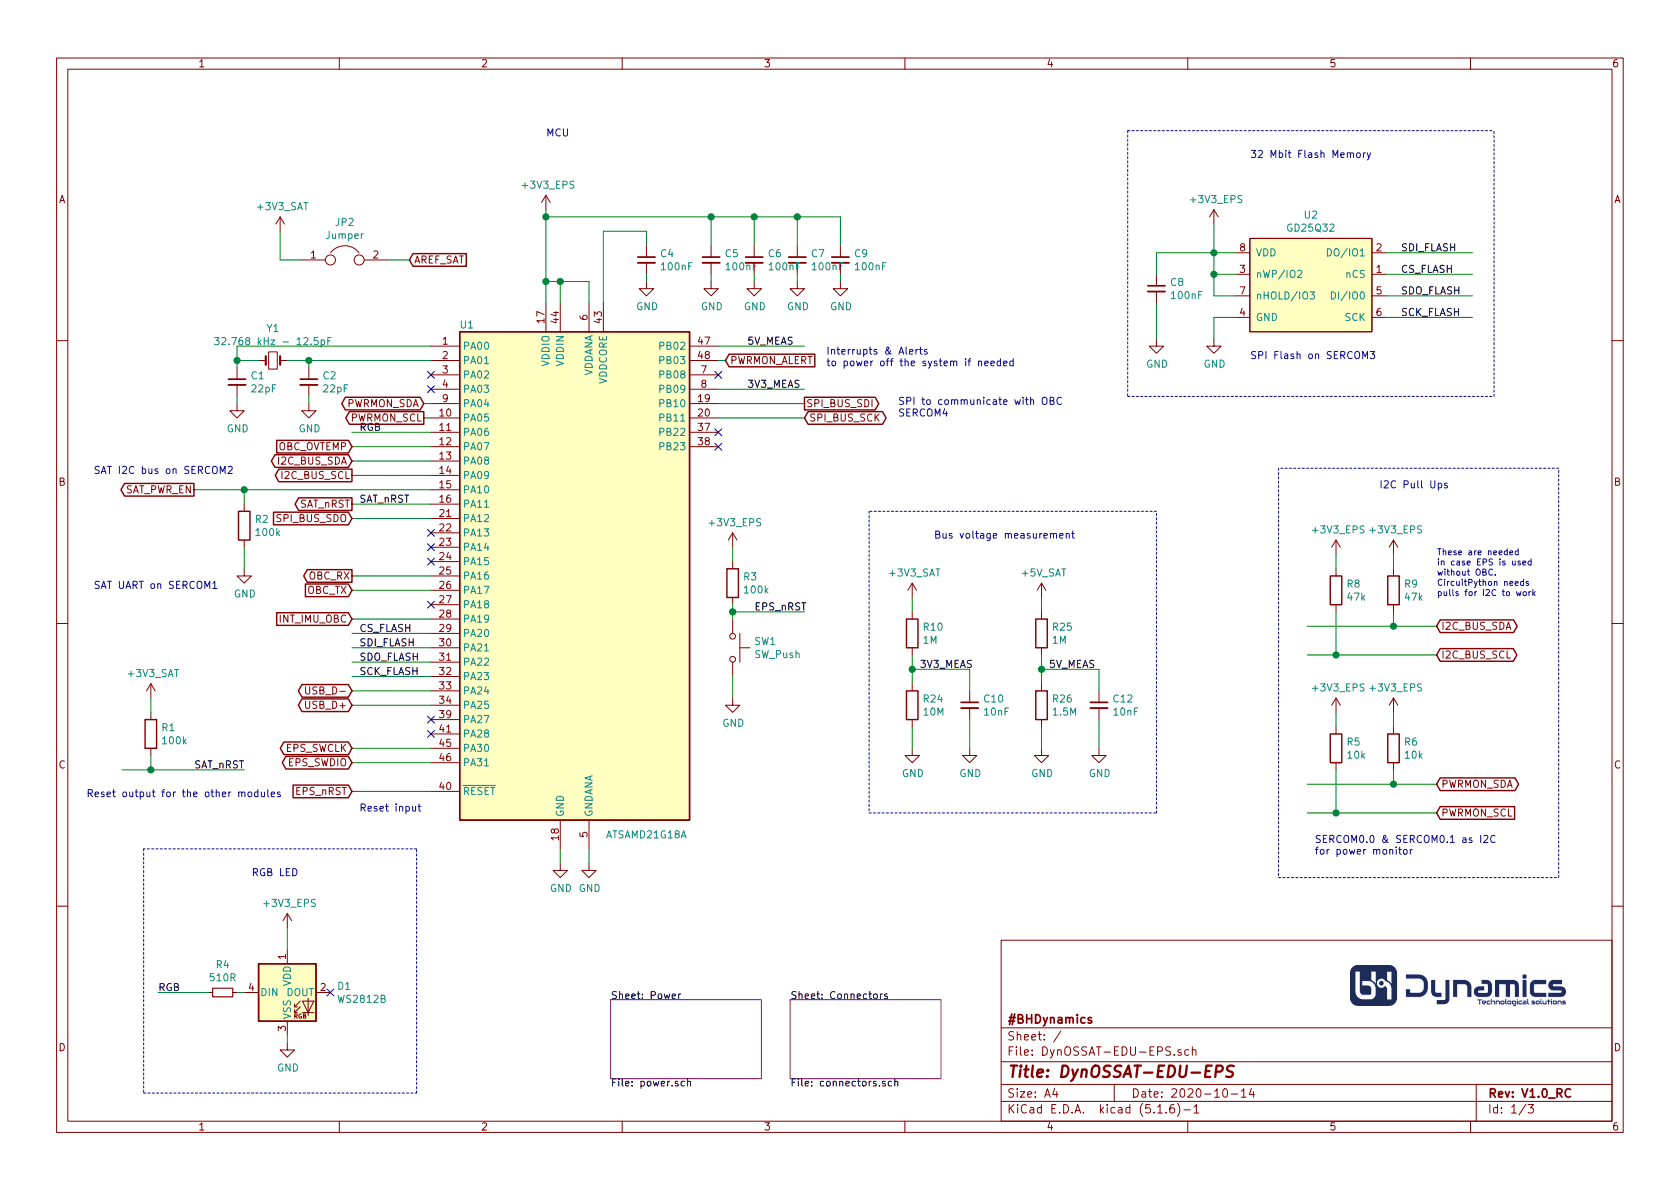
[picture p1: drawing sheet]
EESchema Schematic File Version 4
EELAYER 30 0
EELAYER END
$Descr A4 11693 8268
encoding utf-8
Sheet 1 3
Title "DynOSSAT-EDU-EPS"
Date "2020-10-14"
Rev "V1.0_RC"
Comp "#BHDynamics"
Comment1 ""
Comment2 ""
Comment3 ""
Comment4 ""
$EndDescr
$Sheet
S 4250 6950 1050 550 
U 5DB0D1BA
F0 "Power" 50
F1 "power.sch" 50
$EndSheet
$Comp
L Switch:SW_Push SW1
U 1 1
P 5100 4500
F 0 "SW1" V 5054 4648 50  0000 L CNN
F 1 "SW_Push" V 5145 4648 50  0000 L CNN
F 2 "DynOSSAT:1TS002G-1800-3500-CT" H 5100 4700 50  0001 C CNN
F 3 "" H 5100 4700 50  0001 C CNN
	1    5100 4500
	0    1    1    0   
$EndComp
$Comp
L Device:R R3
U 1 1
P 5100 4050
F 0 "R3" H 5170 4096 50  0000 L CNN
F 1 "100k" H 5170 4005 50  0000 L CNN
F 2 "Resistor_SMD:R_0402_1005Metric" V 5030 4050 50  0001 C CNN
F 3 "~" H 5100 4050 50  0001 C CNN
	1    5100 4050
	1    0    0    -1  
$EndComp
$Comp
L power:GND #PWR013
U 1 1
P 5100 4850
F 0 "#PWR013" H 5100 4600 50  0001 C CNN
F 1 "GND" H 5105 4677 50  0000 C CNN
F 2 "" H 5100 4850 50  0001 C CNN
F 3 "" H 5100 4850 50  0001 C CNN
	1    5100 4850
	1    0    0    -1  
$EndComp
Wire Wire Line
	5100 4700 5100 4850
Wire Wire Line
	5100 4300 5100 4250
Wire Wire Line
	5100 3800 5100 3900
Wire Wire Line
	5100 4250 5600 4250
Connection ~ 5100 4250
Wire Wire Line
	5100 4250 5100 4200
$Comp
L Device:C_Small C1
U 1 1
P 1650 2650
F 0 "C1" H 1742 2696 50  0000 L CNN
F 1 "22pF" H 1742 2605 50  0000 L CNN
F 2 "Capacitor_SMD:C_0402_1005Metric" H 1650 2650 50  0001 C CNN
F 3 "~" H 1650 2650 50  0001 C CNN
	1    1650 2650
	1    0    0    -1  
$EndComp
$Comp
L Device:Crystal_Small Y1
U 1 1
P 1900 2500
F 0 "Y1" H 1900 2725 50  0000 C CNN
F 1 "32.768 kHz - 12.5pF" H 1900 2634 50  0000 C CNN
F 2 "DynOSSAT:Crystal_SMD_2012-2Pin_2.0x1.2mm" H 1900 2500 50  0001 C CNN
F 3 "~" H 1900 2500 50  0001 C CNN
	1    1900 2500
	1    0    0    -1  
$EndComp
Wire Wire Line
	3000 4900 2450 4900
Wire Wire Line
	2450 4800 3000 4800
NoConn ~ 3000 5100
Wire Wire Line
	3000 5500 2450 5500
Wire Wire Line
	3000 4700 2450 4700
Wire Wire Line
	3000 4600 2450 4600
Wire Wire Line
	3000 3600 2450 3600
Wire Wire Line
	5000 2800 5600 2800
Wire Wire Line
	5000 2900 5600 2900
Wire Wire Line
	3800 2100 3800 1950
Wire Wire Line
	3800 1500 4950 1500
Wire Wire Line
	3900 2100 3900 1950
Wire Wire Line
	3900 1950 3800 1950
Connection ~ 3800 1950
Wire Wire Line
	3800 1950 3800 1500
Wire Wire Line
	4100 2100 4100 1950
Wire Wire Line
	4100 1950 3900 1950
Connection ~ 3900 1950
Wire Wire Line
	4200 1600 4500 1600
Wire Wire Line
	4200 1600 4200 2100
$Comp
L Device:C_Small C4
U 1 1
P 4500 1800
F 0 "C4" H 4592 1846 50  0000 L CNN
F 1 "100nF" H 4592 1755 50  0000 L CNN
F 2 "Capacitor_SMD:C_0402_1005Metric" H 4500 1800 50  0001 C CNN
F 3 "~" H 4500 1800 50  0001 C CNN
	1    4500 1800
	1    0    0    -1  
$EndComp
Wire Wire Line
	4500 1700 4500 1600
$Comp
L Device:C_Small C5
U 1 1
P 4950 1800
F 0 "C5" H 5042 1846 50  0000 L CNN
F 1 "100nF" H 5042 1755 50  0000 L CNN
F 2 "Capacitor_SMD:C_0402_1005Metric" H 4950 1800 50  0001 C CNN
F 3 "~" H 4950 1800 50  0001 C CNN
	1    4950 1800
	1    0    0    -1  
$EndComp
$Comp
L Device:C_Small C6
U 1 1
P 5250 1800
F 0 "C6" H 5342 1846 50  0000 L CNN
F 1 "100nF" H 5342 1755 50  0000 L CNN
F 2 "Capacitor_SMD:C_0402_1005Metric" H 5250 1800 50  0001 C CNN
F 3 "~" H 5250 1800 50  0001 C CNN
	1    5250 1800
	1    0    0    -1  
$EndComp
$Comp
L Device:C_Small C7
U 1 1
P 5550 1800
F 0 "C7" H 5642 1846 50  0000 L CNN
F 1 "100nF" H 5642 1755 50  0000 L CNN
F 2 "Capacitor_SMD:C_0402_1005Metric" H 5550 1800 50  0001 C CNN
F 3 "~" H 5550 1800 50  0001 C CNN
	1    5550 1800
	1    0    0    -1  
$EndComp
Wire Wire Line
	4950 1700 4950 1500
Connection ~ 4950 1500
Wire Wire Line
	4950 1500 5250 1500
Wire Wire Line
	5250 1700 5250 1500
Connection ~ 5250 1500
Wire Wire Line
	5550 1700 5550 1500
Wire Wire Line
	5250 1500 5550 1500
$Comp
L power:GND #PWR010
U 1 1
P 4500 1950
F 0 "#PWR010" H 4500 1700 50  0001 C CNN
F 1 "GND" H 4505 1777 50  0000 C CNN
F 2 "" H 4500 1950 50  0001 C CNN
F 3 "" H 4500 1950 50  0001 C CNN
	1    4500 1950
	1    0    0    -1  
$EndComp
$Comp
L power:GND #PWR011
U 1 1
P 4950 1950
F 0 "#PWR011" H 4950 1700 50  0001 C CNN
F 1 "GND" H 4955 1777 50  0000 C CNN
F 2 "" H 4950 1950 50  0001 C CNN
F 3 "" H 4950 1950 50  0001 C CNN
	1    4950 1950
	1    0    0    -1  
$EndComp
$Comp
L power:GND #PWR014
U 1 1
P 5250 1950
F 0 "#PWR014" H 5250 1700 50  0001 C CNN
F 1 "GND" H 5255 1777 50  0000 C CNN
F 2 "" H 5250 1950 50  0001 C CNN
F 3 "" H 5250 1950 50  0001 C CNN
	1    5250 1950
	1    0    0    -1  
$EndComp
$Comp
L power:GND #PWR015
U 1 1
P 5550 1950
F 0 "#PWR015" H 5550 1700 50  0001 C CNN
F 1 "GND" H 5555 1777 50  0000 C CNN
F 2 "" H 5550 1950 50  0001 C CNN
F 3 "" H 5550 1950 50  0001 C CNN
	1    5550 1950
	1    0    0    -1  
$EndComp
Wire Wire Line
	5550 1950 5550 1900
Wire Wire Line
	5250 1900 5250 1950
Wire Wire Line
	4950 1900 4950 1950
Wire Wire Line
	4500 1900 4500 1950
Wire Wire Line
	3800 1450 3800 1500
Connection ~ 3800 1500
Wire Wire Line
	3000 5200 2450 5200
Wire Wire Line
	3000 5300 2450 5300
$Comp
L power:GND #PWR08
U 1 1
P 3900 6000
F 0 "#PWR08" H 3900 5750 50  0001 C CNN
F 1 "GND" H 3905 5827 50  0000 C CNN
F 2 "" H 3900 6000 50  0001 C CNN
F 3 "" H 3900 6000 50  0001 C CNN
	1    3900 6000
	1    0    0    -1  
$EndComp
$Comp
L power:GND #PWR09
U 1 1
P 4100 6000
F 0 "#PWR09" H 4100 5750 50  0001 C CNN
F 1 "GND" H 4105 5827 50  0000 C CNN
F 2 "" H 4100 6000 50  0001 C CNN
F 3 "" H 4100 6000 50  0001 C CNN
	1    4100 6000
	1    0    0    -1  
$EndComp
Wire Wire Line
	3900 5900 3900 6000
Wire Wire Line
	4100 5900 4100 6000
$Comp
L Device:C_Small C2
U 1 1
P 2150 2650
F 0 "C2" H 2242 2696 50  0000 L CNN
F 1 "22pF" H 2242 2605 50  0000 L CNN
F 2 "Capacitor_SMD:C_0402_1005Metric" H 2150 2650 50  0001 C CNN
F 3 "~" H 2150 2650 50  0001 C CNN
	1    2150 2650
	1    0    0    -1  
$EndComp
Wire Wire Line
	1650 2550 1650 2500
Wire Wire Line
	1650 2500 1800 2500
Wire Wire Line
	2000 2500 2150 2500
Wire Wire Line
	2150 2500 2150 2550
Wire Wire Line
	3000 2500 2150 2500
Connection ~ 2150 2500
Wire Wire Line
	3000 2400 1650 2400
Wire Wire Line
	1650 2400 1650 2500
Connection ~ 1650 2500
$Comp
L power:GND #PWR02
U 1 1
P 1650 2800
F 0 "#PWR02" H 1650 2550 50  0001 C CNN
F 1 "GND" H 1655 2627 50  0000 C CNN
F 2 "" H 1650 2800 50  0001 C CNN
F 3 "" H 1650 2800 50  0001 C CNN
	1    1650 2800
	1    0    0    -1  
$EndComp
$Comp
L power:GND #PWR04
U 1 1
P 2150 2800
F 0 "#PWR04" H 2150 2550 50  0001 C CNN
F 1 "GND" H 2155 2627 50  0000 C CNN
F 2 "" H 2150 2800 50  0001 C CNN
F 3 "" H 2150 2800 50  0001 C CNN
	1    2150 2800
	1    0    0    -1  
$EndComp
Wire Wire Line
	2150 2800 2150 2750
Wire Wire Line
	1650 2750 1650 2800
NoConn ~ 3000 3700
NoConn ~ 3000 4200
Wire Wire Line
	9100 5450 9700 5450
Wire Wire Line
	9100 5650 9300 5650
$Comp
L Device:R R5
U 1 1
P 9300 5200
F 0 "R5" H 9370 5246 50  0000 L CNN
F 1 "10k" H 9370 5155 50  0000 L CNN
F 2 "Resistor_SMD:R_0402_1005Metric" V 9230 5200 50  0001 C CNN
F 3 "~" H 9300 5200 50  0001 C CNN
	1    9300 5200
	1    0    0    -1  
$EndComp
$Comp
L Device:R R6
U 1 1
P 9700 5200
F 0 "R6" H 9770 5246 50  0000 L CNN
F 1 "10k" H 9770 5155 50  0000 L CNN
F 2 "Resistor_SMD:R_0402_1005Metric" V 9630 5200 50  0001 C CNN
F 3 "~" H 9700 5200 50  0001 C CNN
	1    9700 5200
	1    0    0    -1  
$EndComp
Wire Wire Line
	9300 5350 9300 5650
Connection ~ 9300 5650
Wire Wire Line
	9700 5350 9700 5450
Connection ~ 9700 5450
Wire Wire Line
	9700 5450 10000 5450
Wire Wire Line
	9300 5650 10000 5650
Text GLabel 10000 5450 2    50   BiDi ~ 0
PWRMON_SDA
Text GLabel 10000 5650 2    50   Input ~ 0
PWRMON_SCL
Wire Wire Line
	9700 4950 9700 5050
Wire Wire Line
	9300 4950 9300 5050
Text GLabel 2950 2900 0    50   Output ~ 0
PWRMON_SCL
Text GLabel 5050 2500 2    50   Input ~ 0
PWRMON_ALERT
Text Notes 9150 5950 0    50   ~ 0
SERCOM0.0 & SERCOM0.1 as I2C\nfor power monitor
Text Notes 6250 2900 0    50   ~ 0
SPI to communicate with OBC\nSERCOM4
Text GLabel 1350 3400 0    50   Output ~ 0
SAT_PWR_EN
Text Label 5250 4250 0    50   ~ 0
EPS_nRST
Text Notes 2500 5650 0    50   ~ 0
Reset input
Text Notes 600  5550 0    50   ~ 0
Reset output for the other modules
Wire Wire Line
	850  5350 1050 5350
Text Label 1350 5350 0    50   ~ 0
SAT_nRST
$Comp
L Device:R R1
U 1 1
P 1050 5100
F 0 "R1" H 1120 5146 50  0000 L CNN
F 1 "100k" H 1120 5055 50  0000 L CNN
F 2 "Resistor_SMD:R_0402_1005Metric" V 980 5100 50  0001 C CNN
F 3 "~" H 1050 5100 50  0001 C CNN
	1    1050 5100
	1    0    0    -1  
$EndComp
Wire Wire Line
	1050 5250 1050 5350
Connection ~ 1050 5350
Wire Wire Line
	1050 5350 1700 5350
Wire Wire Line
	1050 4950 1050 4850
Text Notes 5750 2550 0    50   ~ 0
Interrupts & Alerts \nto power off the system if needed
Wire Wire Line
	3000 4500 2450 4500
Text GLabel 2950 2800 0    50   BiDi ~ 0
PWRMON_SDA
Wire Wire Line
	5000 2500 5050 2500
$Comp
L Device:R R2
U 1 1
P 1700 3650
F 0 "R2" H 1770 3696 50  0000 L CNN
F 1 "100k" H 1770 3605 50  0000 L CNN
F 2 "Resistor_SMD:R_0402_1005Metric" V 1630 3650 50  0001 C CNN
F 3 "~" H 1700 3650 50  0001 C CNN
	1    1700 3650
	1    0    0    -1  
$EndComp
Wire Wire Line
	1700 3500 1700 3400
Wire Wire Line
	1700 3400 1350 3400
Wire Wire Line
	1700 3800 1700 3950
$Comp
L power:GND #PWR03
U 1 1
P 1700 3950
F 0 "#PWR03" H 1700 3700 50  0001 C CNN
F 1 "GND" H 1705 3777 50  0000 C CNN
F 2 "" H 1700 3950 50  0001 C CNN
F 3 "" H 1700 3950 50  0001 C CNN
	1    1700 3950
	1    0    0    -1  
$EndComp
Wire Wire Line
	3000 3500 2450 3500
Wire Wire Line
	2950 2800 3000 2800
Wire Wire Line
	2950 2900 3000 2900
NoConn ~ 5000 2600
Wire Wire Line
	3000 3100 2450 3100
Wire Wire Line
	3000 3400 1700 3400
Connection ~ 1700 3400
$Comp
L Device:C_Small C8
U 1 1
P 8050 2000
F 0 "C8" H 8142 2046 50  0000 L CNN
F 1 "100nF" H 8142 1955 50  0000 L CNN
F 2 "Capacitor_SMD:C_0402_1005Metric" H 8050 2000 50  0001 C CNN
F 3 "~" H 8050 2000 50  0001 C CNN
	1    8050 2000
	1    0    0    -1  
$EndComp
Wire Wire Line
	8600 1900 8450 1900
Wire Wire Line
	8450 1900 8450 1750
Wire Wire Line
	8450 1750 8600 1750
Wire Wire Line
	8600 2050 8450 2050
Wire Wire Line
	8450 2050 8450 1900
Connection ~ 8450 1900
Wire Wire Line
	8450 1550 8450 1750
Connection ~ 8450 1750
Wire Wire Line
	8450 1750 8050 1750
Wire Wire Line
	8050 1750 8050 1900
Wire Wire Line
	9650 1750 10250 1750
Wire Wire Line
	9650 1900 10250 1900
Wire Wire Line
	9650 2050 10250 2050
Wire Wire Line
	9650 2200 10250 2200
$Comp
L power:GND #PWR018
U 1 1
P 8450 2350
F 0 "#PWR018" H 8450 2100 50  0001 C CNN
F 1 "GND" H 8455 2177 50  0000 C CNN
F 2 "" H 8450 2350 50  0001 C CNN
F 3 "" H 8450 2350 50  0001 C CNN
	1    8450 2350
	1    0    0    -1  
$EndComp
$Comp
L power:GND #PWR016
U 1 1
P 8050 2350
F 0 "#PWR016" H 8050 2100 50  0001 C CNN
F 1 "GND" H 8055 2177 50  0000 C CNN
F 2 "" H 8050 2350 50  0001 C CNN
F 3 "" H 8050 2350 50  0001 C CNN
	1    8050 2350
	1    0    0    -1  
$EndComp
Wire Wire Line
	8050 2350 8050 2100
Wire Wire Line
	8450 2200 8600 2200
Wire Wire Line
	8450 2200 8450 2350
Text Label 9750 1750 0    50   ~ 0
SDI_FLASH
Text Label 9750 1900 0    50   ~ 0
CS_FLASH
Text Label 9750 2050 0    50   ~ 0
SDO_FLASH
Text Label 9750 2200 0    50   ~ 0
SCK_FLASH
Wire Wire Line
	3000 3200 2450 3200
Wire Wire Line
	3000 3300 2450 3300
Text Label 2500 4700 0    50   ~ 0
SCK_FLASH
Text Label 2500 4400 0    50   ~ 0
CS_FLASH
Wire Wire Line
	3000 4300 2450 4300
Text Notes 8700 2500 0    50   ~ 0
SPI Flash on SERCOM3
Text Notes 650  3300 0    50   ~ 0
SAT I2C bus on SERCOM2
$Comp
L Device:R_Small R4
U 1 1
P 1550 6900
F 0 "R4" V 1354 6900 50  0000 C CNN
F 1 "510R" V 1445 6900 50  0000 C CNN
F 2 "Resistor_SMD:R_0402_1005Metric" H 1550 6900 50  0001 C CNN
F 3 "~" H 1550 6900 50  0001 C CNN
	1    1550 6900
	0    1    1    0   
$EndComp
Text Label 1100 6900 0    50   ~ 0
RGB
Text Label 2500 3000 0    50   ~ 0
RGB
Wire Wire Line
	3000 3000 2450 3000
NoConn ~ 5000 3000
NoConn ~ 5000 3100
$Comp
L LED:WS2812B D1
U 1 1
P 2000 6900
F 0 "D1" H 2344 6946 50  0000 L CNN
F 1 "WS2812B" H 2344 6855 50  0000 L CNN
F 2 "DynOSSAT:LED_SK6812MINI_PLCC4_3.5x3.5mm_P1.75mm" H 2050 6600 50  0001 L TNN
F 3 "https://cdn-shop.adafruit.com/datasheets/WS2812B.pdf" H 2100 6525 50  0001 L TNN
	1    2000 6900
	1    0    0    -1  
$EndComp
Wire Wire Line
	1650 6900 1700 6900
Wire Wire Line
	2000 6600 2000 6450
Wire Wire Line
	1450 6900 1100 6900
$Comp
L power:GND #PWR021
U 1 1
P 2000 7250
F 0 "#PWR021" H 2000 7000 50  0001 C CNN
F 1 "GND" H 2005 7077 50  0000 C CNN
F 2 "" H 2000 7250 50  0001 C CNN
F 3 "" H 2000 7250 50  0001 C CNN
	1    2000 7250
	1    0    0    -1  
$EndComp
Wire Wire Line
	2000 7200 2000 7250
NoConn ~ 2300 6900
$Sheet
S 5500 6950 1050 550 
U 5E9876A1
F0 "Connectors" 50
F1 "connectors.sch" 50
$EndSheet
Text GLabel 2450 4900 0    50   BiDi ~ 0
USB_D+
Text GLabel 2450 5200 0    50   BiDi ~ 0
EPS_SWCLK
Text GLabel 2450 5300 0    50   BiDi ~ 0
EPS_SWDIO
Text GLabel 2450 3200 0    50   BiDi ~ 0
I2C_BUS_SDA
Text GLabel 2450 3300 0    50   Output ~ 0
I2C_BUS_SCL
Text GLabel 2450 3100 0    50   Input ~ 0
OBC_OVTEMP
Text GLabel 2450 3600 0    50   Input ~ 0
SPI_BUS_SDO
Text GLabel 2450 3500 0    50   Output ~ 0
SAT_nRST
Text GLabel 2450 4300 0    50   Input ~ 0
INT_IMU_OBC
Text GLabel 5600 2800 2    50   Output ~ 0
SPI_BUS_SDI
Text GLabel 5600 2900 2    50   BiDi ~ 0
SPI_BUS_SCK
Text GLabel 2450 5500 0    50   Input ~ 0
EPS_nRST
$Comp
L Device:R R10
U 1 1
P 6350 4400
F 0 "R10" H 6420 4446 50  0000 L CNN
F 1 "1M" H 6420 4355 50  0000 L CNN
F 2 "Resistor_SMD:R_0402_1005Metric" V 6280 4400 50  0001 C CNN
F 3 "~" H 6350 4400 50  0001 C CNN
	1    6350 4400
	1    0    0    -1  
$EndComp
$Comp
L Device:R R24
U 1 1
P 6350 4900
F 0 "R24" H 6420 4946 50  0000 L CNN
F 1 "10M" H 6420 4855 50  0000 L CNN
F 2 "Resistor_SMD:R_0402_1005Metric" V 6280 4900 50  0001 C CNN
F 3 "~" H 6350 4900 50  0001 C CNN
	1    6350 4900
	1    0    0    -1  
$EndComp
$Comp
L Device:C_Small C10
U 1 1
P 6750 4900
F 0 "C10" H 6842 4946 50  0000 L CNN
F 1 "10nF" H 6842 4855 50  0000 L CNN
F 2 "Capacitor_SMD:C_0402_1005Metric" H 6750 4900 50  0001 C CNN
F 3 "~" H 6750 4900 50  0001 C CNN
	1    6750 4900
	1    0    0    -1  
$EndComp
Wire Wire Line
	6350 4550 6350 4650
Wire Wire Line
	6350 4650 6750 4650
Wire Wire Line
	6750 4650 6750 4800
Connection ~ 6350 4650
Wire Wire Line
	6350 4650 6350 4750
Wire Wire Line
	6350 5050 6350 5200
Wire Wire Line
	6750 5000 6750 5200
Wire Wire Line
	6350 4250 6350 4150
Text Label 6400 4650 0    50   ~ 0
3V3_MEAS
$Comp
L power:GND #PWR0104
U 1 1
P 6350 5200
F 0 "#PWR0104" H 6350 4950 50  0001 C CNN
F 1 "GND" H 6355 5027 50  0000 C CNN
F 2 "" H 6350 5200 50  0001 C CNN
F 3 "" H 6350 5200 50  0001 C CNN
	1    6350 5200
	1    0    0    -1  
$EndComp
$Comp
L power:GND #PWR0105
U 1 1
P 6750 5200
F 0 "#PWR0105" H 6750 4950 50  0001 C CNN
F 1 "GND" H 6755 5027 50  0000 C CNN
F 2 "" H 6750 5200 50  0001 C CNN
F 3 "" H 6750 5200 50  0001 C CNN
	1    6750 5200
	1    0    0    -1  
$EndComp
$Comp
L Device:R R25
U 1 1
P 7250 4400
F 0 "R25" H 7320 4446 50  0000 L CNN
F 1 "1M" H 7320 4355 50  0000 L CNN
F 2 "Resistor_SMD:R_0402_1005Metric" V 7180 4400 50  0001 C CNN
F 3 "~" H 7250 4400 50  0001 C CNN
	1    7250 4400
	1    0    0    -1  
$EndComp
$Comp
L Device:R R26
U 1 1
P 7250 4900
F 0 "R26" H 7320 4946 50  0000 L CNN
F 1 "1.5M" H 7320 4855 50  0000 L CNN
F 2 "Resistor_SMD:R_0402_1005Metric" V 7180 4900 50  0001 C CNN
F 3 "~" H 7250 4900 50  0001 C CNN
	1    7250 4900
	1    0    0    -1  
$EndComp
$Comp
L Device:C_Small C12
U 1 1
P 7650 4900
F 0 "C12" H 7742 4946 50  0000 L CNN
F 1 "10nF" H 7742 4855 50  0000 L CNN
F 2 "Capacitor_SMD:C_0402_1005Metric" H 7650 4900 50  0001 C CNN
F 3 "~" H 7650 4900 50  0001 C CNN
	1    7650 4900
	1    0    0    -1  
$EndComp
Wire Wire Line
	7250 4550 7250 4650
Wire Wire Line
	7250 4650 7650 4650
Wire Wire Line
	7650 4650 7650 4800
Connection ~ 7250 4650
Wire Wire Line
	7250 4650 7250 4750
Wire Wire Line
	7250 5050 7250 5200
Wire Wire Line
	7650 5000 7650 5200
Wire Wire Line
	7250 4250 7250 4150
$Comp
L power:GND #PWR0107
U 1 1
P 7250 5200
F 0 "#PWR0107" H 7250 4950 50  0001 C CNN
F 1 "GND" H 7255 5027 50  0000 C CNN
F 2 "" H 7250 5200 50  0001 C CNN
F 3 "" H 7250 5200 50  0001 C CNN
	1    7250 5200
	1    0    0    -1  
$EndComp
$Comp
L power:GND #PWR0108
U 1 1
P 7650 5200
F 0 "#PWR0108" H 7650 4950 50  0001 C CNN
F 1 "GND" H 7655 5027 50  0000 C CNN
F 2 "" H 7650 5200 50  0001 C CNN
F 3 "" H 7650 5200 50  0001 C CNN
	1    7650 5200
	1    0    0    -1  
$EndComp
Text Label 7300 4650 0    50   ~ 0
5V_MEAS
Text GLabel 2450 4800 0    50   BiDi ~ 0
USB_D-
NoConn ~ 3000 3800
Wire Wire Line
	5000 2700 5600 2700
Text Label 5200 2700 0    50   ~ 0
3V3_MEAS
NoConn ~ 3000 3900
$Comp
L Device:C_Small C9
U 1 1
P 5850 1800
F 0 "C9" H 5942 1846 50  0000 L CNN
F 1 "100nF" H 5942 1755 50  0000 L CNN
F 2 "Capacitor_SMD:C_0402_1005Metric" H 5850 1800 50  0001 C CNN
F 3 "~" H 5850 1800 50  0001 C CNN
	1    5850 1800
	1    0    0    -1  
$EndComp
Wire Wire Line
	5550 1500 5850 1500
Wire Wire Line
	5850 1500 5850 1700
Connection ~ 5550 1500
$Comp
L power:GND #PWR029
U 1 1
P 5850 1950
F 0 "#PWR029" H 5850 1700 50  0001 C CNN
F 1 "GND" H 5855 1777 50  0000 C CNN
F 2 "" H 5850 1950 50  0001 C CNN
F 3 "" H 5850 1950 50  0001 C CNN
	1    5850 1950
	1    0    0    -1  
$EndComp
Wire Wire Line
	5850 1900 5850 1950
Text Label 5200 2400 0    50   ~ 0
5V_MEAS
Wire Wire Line
	3000 4400 2450 4400
Wire Wire Line
	5000 2400 5600 2400
NoConn ~ 3000 5000
NoConn ~ 3000 2700
NoConn ~ 3000 2600
$Comp
L Device:Jumper JP2
U 1 1
P 2400 1800
F 0 "JP2" H 2400 2064 50  0000 C CNN
F 1 "Jumper" H 2400 1973 50  0000 C CNN
F 2 "Jumper:SolderJumper-2_P1.3mm_Bridged_RoundedPad1.0x1.5mm" H 2400 1800 50  0001 C CNN
F 3 "~" H 2400 1800 50  0001 C CNN
	1    2400 1800
	1    0    0    -1  
$EndComp
Wire Wire Line
	2700 1800 2850 1800
Text GLabel 2850 1800 2    50   Input ~ 0
AREF_SAT
Wire Wire Line
	1950 1600 1950 1800
Wire Wire Line
	1950 1800 2100 1800
Text Label 2500 3500 0    50   ~ 0
SAT_nRST
Wire Wire Line
	3000 4000 2450 4000
Text GLabel 2450 4000 0    50   Output ~ 0
OBC_RX
Wire Wire Line
	3000 4100 2450 4100
Text GLabel 2450 4100 0    50   Input ~ 0
OBC_TX
Text Notes 650  4100 0    50   ~ 0
SAT UART on SERCOM1
$Comp
L DynOSSAT:+3V3_EPS #PWR0101
U 1 1
P 3800 1450
F 0 "#PWR0101" H 3800 1300 50  0001 C CNN
F 1 "+3V3_EPS" H 3815 1623 50  0000 C CNN
F 2 "" H 3800 1450 50  0001 C CNN
F 3 "" H 3800 1450 50  0001 C CNN
	1    3800 1450
	1    0    0    -1  
$EndComp
$Comp
L DynOSSAT:+3V3_EPS #PWR0102
U 1 1
P 8450 1550
F 0 "#PWR0102" H 8450 1400 50  0001 C CNN
F 1 "+3V3_EPS" H 8465 1723 50  0000 C CNN
F 2 "" H 8450 1550 50  0001 C CNN
F 3 "" H 8450 1550 50  0001 C CNN
	1    8450 1550
	1    0    0    -1  
$EndComp
$Comp
L DynOSSAT:+3V3_EPS #PWR0110
U 1 1
P 2000 6450
F 0 "#PWR0110" H 2000 6300 50  0001 C CNN
F 1 "+3V3_EPS" H 2015 6623 50  0000 C CNN
F 2 "" H 2000 6450 50  0001 C CNN
F 3 "" H 2000 6450 50  0001 C CNN
	1    2000 6450
	1    0    0    -1  
$EndComp
$Comp
L DynOSSAT:+3V3_EPS #PWR0111
U 1 1
P 9300 4950
F 0 "#PWR0111" H 9300 4800 50  0001 C CNN
F 1 "+3V3_EPS" H 9315 5123 50  0000 C CNN
F 2 "" H 9300 4950 50  0001 C CNN
F 3 "" H 9300 4950 50  0001 C CNN
	1    9300 4950
	1    0    0    -1  
$EndComp
$Comp
L DynOSSAT:+3V3_EPS #PWR0115
U 1 1
P 9700 4950
F 0 "#PWR0115" H 9700 4800 50  0001 C CNN
F 1 "+3V3_EPS" H 9715 5123 50  0000 C CNN
F 2 "" H 9700 4950 50  0001 C CNN
F 3 "" H 9700 4950 50  0001 C CNN
	1    9700 4950
	1    0    0    -1  
$EndComp
$Comp
L DynOSSAT:+3V3_EPS #PWR0123
U 1 1
P 5100 3800
F 0 "#PWR0123" H 5100 3650 50  0001 C CNN
F 1 "+3V3_EPS" H 5115 3973 50  0000 C CNN
F 2 "" H 5100 3800 50  0001 C CNN
F 3 "" H 5100 3800 50  0001 C CNN
	1    5100 3800
	1    0    0    -1  
$EndComp
$Comp
L DynOSSAT:+3V3_SAT #PWR0133
U 1 1
P 1050 4850
F 0 "#PWR0133" H 1050 4700 50  0001 C CNN
F 1 "+3V3_SAT" H 1065 5023 50  0000 C CNN
F 2 "" H 1050 4850 50  0001 C CNN
F 3 "" H 1050 4850 50  0001 C CNN
	1    1050 4850
	1    0    0    -1  
$EndComp
$Comp
L DynOSSAT:+3V3_SAT #PWR0134
U 1 1
P 1950 1600
F 0 "#PWR0134" H 1950 1450 50  0001 C CNN
F 1 "+3V3_SAT" H 1965 1773 50  0000 C CNN
F 2 "" H 1950 1600 50  0001 C CNN
F 3 "" H 1950 1600 50  0001 C CNN
	1    1950 1600
	1    0    0    -1  
$EndComp
$Comp
L DynOSSAT:+3V3_SAT #PWR0135
U 1 1
P 6350 4150
F 0 "#PWR0135" H 6350 4000 50  0001 C CNN
F 1 "+3V3_SAT" H 6365 4323 50  0000 C CNN
F 2 "" H 6350 4150 50  0001 C CNN
F 3 "" H 6350 4150 50  0001 C CNN
	1    6350 4150
	1    0    0    -1  
$EndComp
$Comp
L DynOSSAT:ATSAMD21G18A-AUT-MCU_Microchip_SAMD U1
U 1 1
P 4000 4000
F 0 "U1" H 3250 5750 50  0000 C CNN
F 1 "ATSAMD21G18A" H 4500 2200 50  0000 C CNN
F 2 "Package_DFN_QFN:QFN-48-1EP_7x7mm_P0.5mm_EP5.3x5.3mm" H 3050 2250 50  0001 C CNN
F 3 "" H 4000 5000 50  0001 C CNN
	1    4000 4000
	1    0    0    -1  
$EndComp
$Comp
L DynOSSAT:+5V_SAT #PWR0136
U 1 1
P 7250 4150
F 0 "#PWR0136" H 7250 4000 50  0001 C CNN
F 1 "+5V_SAT" H 7265 4323 50  0000 C CNN
F 2 "" H 7250 4150 50  0001 C CNN
F 3 "" H 7250 4150 50  0001 C CNN
	1    7250 4150
	1    0    0    -1  
$EndComp
$Comp
L DynOSSAT:GD25Q32 U2
U 1 1
P 8600 1750
F 0 "U2" H 9125 2015 50  0000 C CNN
F 1 "GD25Q32" H 9125 1924 50  0000 C CNN
F 2 "DynOSSAT:WSON-8-1EP_3x4mm_P0.8mm" H 8900 1650 50  0001 C CNN
F 3 "" H 8900 1650 50  0001 C CNN
	1    8600 1750
	1    0    0    -1  
$EndComp
Wire Wire Line
	9100 4350 9700 4350
Wire Wire Line
	9100 4550 9300 4550
$Comp
L Device:R R8
U 1 1
P 9300 4100
F 0 "R8" H 9370 4146 50  0000 L CNN
F 1 "47k" H 9370 4055 50  0000 L CNN
F 2 "Resistor_SMD:R_0402_1005Metric" V 9230 4100 50  0001 C CNN
F 3 "~" H 9300 4100 50  0001 C CNN
	1    9300 4100
	1    0    0    -1  
$EndComp
$Comp
L Device:R R9
U 1 1
P 9700 4100
F 0 "R9" H 9770 4146 50  0000 L CNN
F 1 "47k" H 9770 4055 50  0000 L CNN
F 2 "Resistor_SMD:R_0402_1005Metric" V 9630 4100 50  0001 C CNN
F 3 "~" H 9700 4100 50  0001 C CNN
	1    9700 4100
	1    0    0    -1  
$EndComp
Wire Wire Line
	9300 4250 9300 4550
Connection ~ 9300 4550
Wire Wire Line
	9700 4250 9700 4350
Connection ~ 9700 4350
Wire Wire Line
	9700 4350 10000 4350
Wire Wire Line
	9300 4550 10000 4550
Wire Wire Line
	9700 3850 9700 3950
Wire Wire Line
	9300 3850 9300 3950
$Comp
L DynOSSAT:+3V3_EPS #PWR01
U 1 1
P 9300 3850
F 0 "#PWR01" H 9300 3700 50  0001 C CNN
F 1 "+3V3_EPS" H 9315 4023 50  0000 C CNN
F 2 "" H 9300 3850 50  0001 C CNN
F 3 "" H 9300 3850 50  0001 C CNN
	1    9300 3850
	1    0    0    -1  
$EndComp
$Comp
L DynOSSAT:+3V3_EPS #PWR05
U 1 1
P 9700 3850
F 0 "#PWR05" H 9700 3700 50  0001 C CNN
F 1 "+3V3_EPS" H 9715 4023 50  0000 C CNN
F 2 "" H 9700 3850 50  0001 C CNN
F 3 "" H 9700 3850 50  0001 C CNN
	1    9700 3850
	1    0    0    -1  
$EndComp
Text GLabel 10000 4350 2    50   BiDi ~ 0
I2C_BUS_SDA
Text GLabel 10000 4550 2    50   BiDi ~ 0
I2C_BUS_SCL
Text Label 2500 4600 0    50   ~ 0
SDO_FLASH
Text Label 2500 4500 0    50   ~ 0
SDI_FLASH
Text Notes 8700 1100 0    50   ~ 0
32 Mbit Flash Memory
Wire Notes Line
	7850 2750 10400 2750
Wire Notes Line
	10400 2750 10400 900 
Wire Notes Line
	7850 900  7850 2750
Wire Notes Line
	7850 900  10400 900 
Text Notes 1750 6100 0    50   ~ 0
RGB LED
Wire Notes Line
	1000 5900 1000 7600
Wire Notes Line
	1000 7600 2900 7600
Wire Notes Line
	2900 7600 2900 5900
Wire Notes Line
	2900 5900 1000 5900
Text Notes 6500 3750 0    50   ~ 0
Bus voltage measurement
Wire Notes Line
	6050 5650 8050 5650
Wire Notes Line
	8050 5650 8050 3550
Wire Notes Line
	8050 3550 6050 3550
Wire Notes Line
	6050 3550 6050 5650
Wire Notes Line
	8900 6100 10850 6100
Wire Notes Line
	10850 6100 10850 3250
Wire Notes Line
	10850 3250 8900 3250
Wire Notes Line
	8900 3250 8900 6100
Text Notes 9600 3400 0    50   ~ 0
I2C Pull Ups
Text Notes 10000 4150 0    43   ~ 0
These are needed\nin case EPS is used\nwithout OBC.\nCircuitPython needs\npulls for I2C to work
Text Notes 3800 950  0    50   ~ 0
MCU
$EndSCHEMATC
